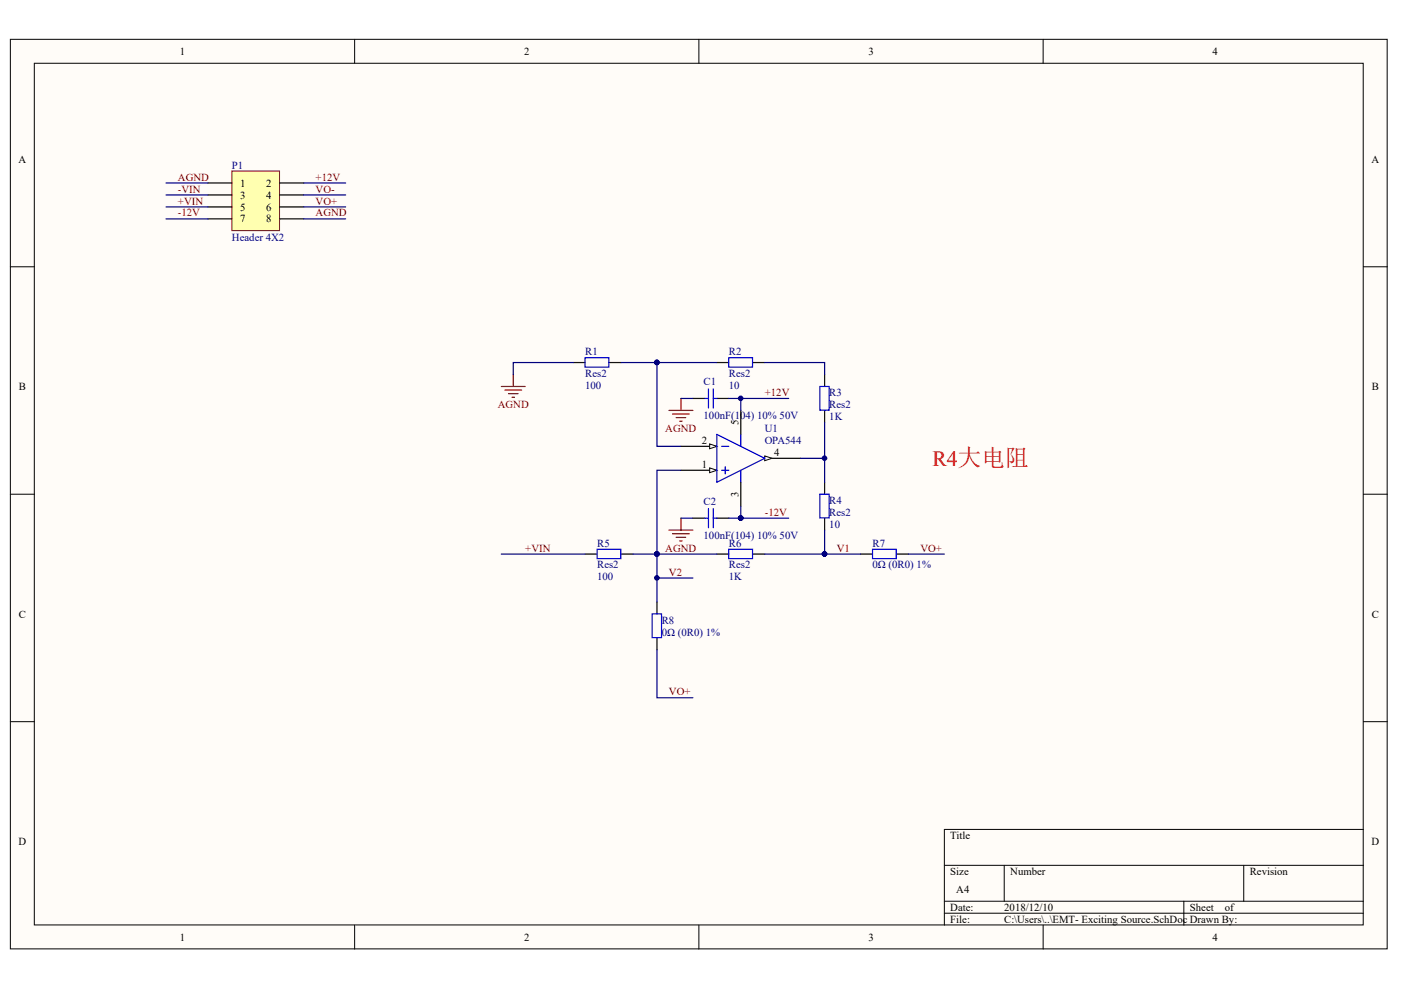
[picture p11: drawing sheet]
<svg xmlns="http://www.w3.org/2000/svg" width="297mm" height="210mm" viewBox="0 0 297 210" stroke-linecap="round" stroke-linejoin="round" font-family="sans-serif">
<g fill="#fffcf8" stroke="#000" stroke-width=".21">
<path d="M2.2 8.3h291.9v192.9h-291.9z"/>
<path d="M7.3 13.4h281.7v182.7h-281.7z"/>
</g>
<g fill="none" stroke="#000" stroke-width=".21">
<path d="M75.2 8.3v5.1M148.2 8.3v5.1M221.2 8.3v5.1M2.2 56.6h5.1M289.1 56.6h5.1M2.2 104.8h5.1M289.1 104.8h5.1M2.2 153h5.1M289.1 153h5.1M289.1 175.9h-88.9v20.3M75.2 196.2v5M148.2 196.2v5"/>
<path d="M200.2 183.5h88.9M200.2 191.1h88.9M200.2 193.6h88.9M212.9 183.5v7.6M221.2 196.2v5M251 191.1v5.1M263.7 183.5v7.6"/>
</g>
<path d="M49.2 36.3h10.1v12.6h-10.1z" fill="#ffffb0" stroke="#800000" stroke-width=".21"/>
<g fill="none" stroke="#000" stroke-width=".25">
<path d="M44.1 38.8h5.1M59.3 38.8h5.1M44.1 41.3h5.1M44.1 43.9h5.1M44.1 46.4h5.1M59.3 41.3h5.1M59.3 43.9h5.1M59.3 46.4h5.1M121.5 76.9h2.6M129.1 76.9h2.6M152 76.9h2.5M159.6 76.9h2.5"/>
<path d="M174.8 79.4v2.5M144.4 99.7h7.6M146.9 84.5h2.5M152 84.5h2.5M174.8 87v2.6M124.1 117.5h2.5M131.7 117.5h2.5M146.9 109.9h2.5M152 117.5h2.5M152 109.9h2.5M159.6 117.5h2.5M174.8 102.2v2.6"/>
<path d="M174.8 109.9v2.5"/>
</g>
<path d="M35.2 38.8h8.9M64.4 38.8h8.9M35.2 41.3h8.9M35.2 43.9h8.9M35.2 46.4h8.9M64.4 41.3h8.9M64.4 43.9h8.9M64.4 46.4h8.9M121.5 76.9h-12.7v2.5M106.3 117.5h17.8" fill="none" stroke="#000080" stroke-width=".25"/>
<g fill="none" stroke="#00f" stroke-width=".25">
<path d="M124 75.9h5.1v1.9h-5.1zM154.5 75.9h5.1v1.9h-5.1zM149.4 84.5h.8M150.2 82.5v4M151.2 82.5v4M151.2 84.5h.8M173.8 81.9h2v5.1h-2zM126.6 116.5h5v1.9h-5zM149.4 109.9h.8M150.2 107.8v4.1M151.2 107.8v4.1M151.2 109.9h.8"/>
<path d="M154.5 116.5h5.1v1.9h-5.1zM173.8 104.8h2v5h-2z"/>
</g>
<g fill="none" stroke="#800000" stroke-width=".25">
<path d="M108.8 79.4v2.5M106.3 81.9h5.1M107 82.7h3.6M107.8 83.5h2M108.6 84.2h.5M141.8 87h5.1M142.6 87.8h3.5M143.4 88.5h2M144.1 89.3h.5M144.4 84.5v2.5M141.8 112.4h5.1M142.6 113.2h3.5"/>
<path d="M143.4 113.9h2M144.1 114.7h.5M144.4 109.9v2.5"/>
</g>
<path d="M150.5 99.2l1.5 .5-1.5 .5z" fill="#fffcf8" stroke="#000" stroke-width=".21"/>
<path d="M144.4 94.6h7.6" fill="none" stroke="#000" stroke-width=".25"/>
<path d="M150.5 94.1l1.5 .5-1.5 .5z" fill="#fffcf8" stroke="#000" stroke-width=".21"/>
<path d="M162.1 97.2h7.7" fill="none" stroke="#000" stroke-width=".25"/>
<path d="M162.1 96.7l1.6 .5-1.6 .5z" fill="#fffcf8" stroke="#000" stroke-width=".21"/>
<path d="M152 92.1l10.1 5.1-10.1 5zM153 94.6h1.5M153 99.7h1.5M153.8 98.9v1.6M157.1 92.1v2.5M157.1 99.7v2.5M185 116.5h5v1.9h-5zM138.3 130.2h2v5h-2z" fill="none" stroke="#00f" stroke-width=".25"/>
<path d="M157.1 87v5.1M157.1 102.2v5.1M182.5 117.5h2.5M190.1 117.5h2.5M139.3 127.6v2.6M139.3 135.2v2.6" fill="none" stroke="#000" stroke-width=".25"/>
<g fill="none" stroke="#000080" stroke-width=".25">
<path d="M131.7 76.9h20.3M139.3 76.9v17.7h5.1M162.1 76.9h12.7v2.5M144.4 99.7h-5.1v27.9M144.4 84.5h2.5M154.5 84.5h12.7M157.1 84.5v2.5M169.8 97.2h5M174.8 89.6v12.6M134.2 117.5h17.8M144.4 109.9h2.5M154.5 109.9h12.7"/>
<path d="M157.1 107.3v2.6M162.1 117.5h20.4M174.8 112.4v5.1M192.6 117.5h7.6M139.3 137.8v10.1h7.6M139.3 122.6h7.6"/>
</g>
<g fill="#000080" stroke="#000080" stroke-width=".21">
<circle cx="174.8" cy="97.1" r=".48"/>
<circle cx="157" cy="84.5" r=".48"/>
<circle cx="139.3" cy="117.5" r=".48"/>
<circle cx="139.3" cy="76.8" r=".48"/>
<circle cx="157" cy="109.8" r=".48"/>
<circle cx="174.8" cy="117.5" r=".48"/>
<circle cx="139.3" cy="122.5" r=".48"/>
</g>
<text font-size="4.6" fill="#f00" x="197.7" y="98.7">R4大电阻</text>
<g font-size="2.3">
<text x="38.1" y="11.6">1</text>
<text x="111.1" y="11.6">2</text>
<text x="184.1" y="11.6">3</text>
<text x="257.1" y="11.6">4</text>
<text x="3.9" y="34.5">A</text>
<text x="290.8" y="34.5">A</text>
<text x="50.9" y="39.6">1</text>
<text x="56.4" y="39.6">2</text>
<text x="50.9" y="42.1">3</text>
<text x="50.9" y="44.6">5</text>
<text x="50.9" y="47.2">7</text>
<text x="56.4" y="42.1">4</text>
<text x="56.4" y="44.6">6</text>
<text x="56.4" y="47.2">8</text>
<text x="4" y="82.7">B</text>
<text x="290.9" y="82.7">B</text>
<text x="148.8" y="94.1">2</text>
<text x="156.6" y="90.1" transform="rotate(-90 156.6 90.1)">5</text>
<text x="148.8" y="99.2">1</text>
<text x="164.2" y="96.7">4</text>
<text x="156.6" y="105.4" transform="rotate(-90 156.6 105.4)">3</text>
<text x="4" y="131">C</text>
<text x="290.9" y="131">C</text>
<text x="3.9" y="179.1">D</text>
<text x="201.5" y="177.9">Title</text>
<text x="290.8" y="179.1">D</text>
<text x="201.5" y="185.5">Size</text>
<text x="214.2" y="185.5">Number</text>
<text x="265" y="185.5">Revision</text>
<text x="202.7" y="189.3">A4</text>
<text x="201.5" y="193.1">Date:</text>
<text x="201.5" y="195.7">File:</text>
<text x="212.9" y="193.1">2018/12/10</text>
<text x="212.9" y="195.7">C:\Users\..\EMT- Exciting Source.SchDoc Drawn By:</text>
<text x="252.3" y="193.1">Sheet</text>
<text x="259.7" y="193.1">of</text>
<text x="38.1" y="199.5">1</text>
<text x="111.1" y="199.5">2</text>
<text x="184.1" y="199.5">3</text>
<text x="257.1" y="199.5">4</text>
</g>
<g font-size="2.3" fill="#000080">
<text x="49.2" y="35.8">P1</text>
<text x="49.2" y="51">Header 4X2</text>
<text x="124.1" y="75.3">R1</text>
<text x="154.5" y="75.3">R2</text>
<text x="124.1" y="82.5">100</text>
<text x="124.1" y="79.9">Res2</text>
<text x="149.2" y="81.7">C1</text>
<text x="154.5" y="82.5">10</text>
<text x="154.5" y="79.9">Res2</text>
<text x="175.8" y="84">R3</text>
<text x="149.2" y="88.8">100nF(104) 10% 50V</text>
<text x="175.8" y="89.1">1K</text>
<text x="175.8" y="86.5">Res2</text>
<text x="162.1" y="91.6">U1</text>
<text x="162.1" y="94.1">OPA544</text>
<text x="149.2" y="107.1">C2</text>
<text x="175.8" y="106.8">R4</text>
<text x="175.8" y="111.9">10</text>
<text x="175.8" y="109.4">Res2</text>
<text x="126.6" y="116">R5</text>
<text x="149.2" y="114.2">100nF(104) 10% 50V</text>
<text x="154.5" y="116">R6</text>
<text x="185" y="116">R7</text>
<text x="126.6" y="123.1">100</text>
<text x="126.6" y="120.5">Res2</text>
<text x="154.5" y="123.1">1K</text>
<text x="154.5" y="120.5">Res2</text>
<text x="185" y="120.5">0Ω (0R0) ¡À1%</text>
<text x="140.3" y="132.2">R8</text>
<text x="140.3" y="134.8">0Ω (0R0) ¡À1%</text>
</g>
<g font-size="2.3" fill="#800000">
<text x="37.7" y="38.3">AGND</text>
<text x="37.7" y="40.8">-VIN</text>
<text x="66.9" y="38.3">+12V</text>
<text x="66.9" y="40.8">VO-</text>
<text x="37.7" y="43.4">+VIN</text>
<text x="37.7" y="45.9">-12V</text>
<text x="66.9" y="43.4">VO+</text>
<text x="66.9" y="45.9">AGND</text>
<text x="162.1" y="84">+12V</text>
<text x="105.5" y="86.5">AGND</text>
<text x="141.1" y="91.6">AGND</text>
<text x="162.1" y="109.4">-12V</text>
<text x="111.4" y="117">+VIN</text>
<text x="141.1" y="117">AGND</text>
<text x="177.4" y="117">V1</text>
<text x="195.1" y="117">VO+</text>
<text x="141.8" y="122">V2</text>
<text x="141.8" y="147.4">VO+</text>
</g>
</svg>
